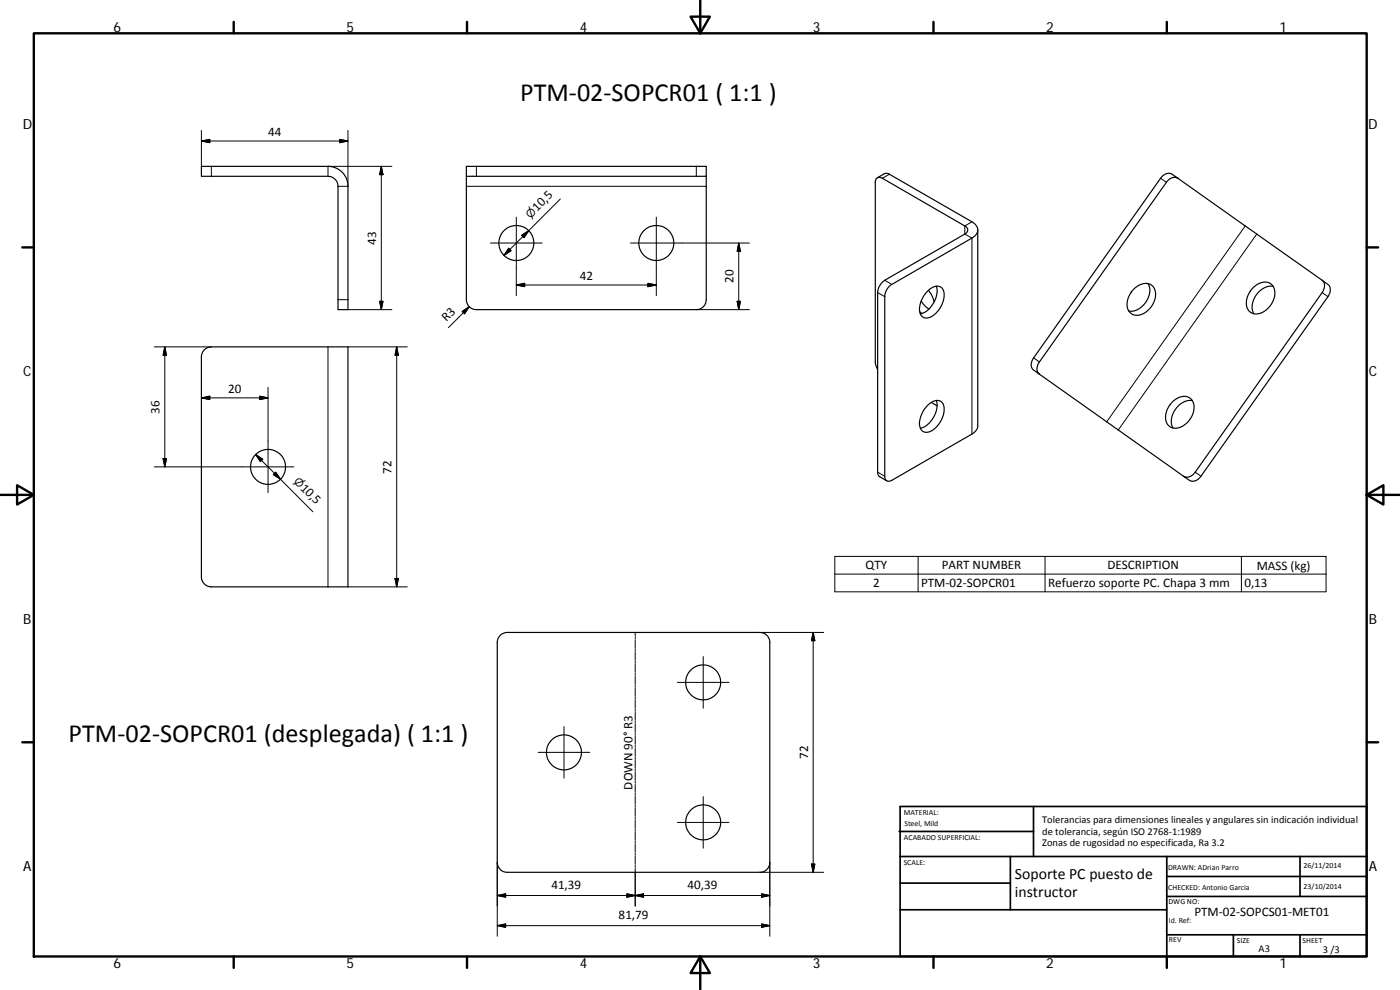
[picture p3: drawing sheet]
<svg xmlns="http://www.w3.org/2000/svg" width="420mm" height="297mm" viewBox="0 0 420 297" stroke-linecap="round" stroke-linejoin="round" font-family="sans-serif">
<g fill="none" stroke="#000" stroke-width=".36">
<path d="M60.4 49.9h38a6 6 0 0 1 6 6v37h-3v-37a3 3 0 0 0-3-3h-38zM140 52.9v37a3 3 0 0 0 3 3h66a3 3 0 0 0 3-3v-37M140 49.9h72v3h-72zM263.3 53.3l2.3-1.3 1 .1 25.1 14.4a2.58 2.58 0 0 1 1.7 2.5 2.58 2.58 0 0 1-1.7 2.4l-24.1 13.9a4.6 4.6 0 0 0-2.1 3.7v53.9a1.29 1.29 0 0 0 .6 1.4 1.29 1.29 0 0 0 1.5-.2l24.1-13.9a3.1 3.1 0 0 0 1.7-2.4v-58.8M348.8 52.9a2.35 2.35 0 0 1 3-.6l1.7 1.2a2.65 2.65 0 0 0-3.5 1.2l-38.1 53.9a2.6 2.6 0 0 0 0 3.7l-1.7-1.3a2.6 2.6 0 0 1 0-3.6zM353.5 53.5l43.3 30.6M276 93.5l.7 .5M276.4 90.3l1 1.2 1.4 1.3M278.6 87.1a2.88 2.88 0 0 1 4.2-.6 5.8 5.8 0 0 1-1.2 6.6 4.1 4.1 0 0 1-4.4 2.2 3.5 3.5 0 0 1-.9-4.5 8.6 8.6 0 0 1 2.3-3.7zM278.6 87.1l.9 1.2 .9 2.3M281 85.9a7.3 7.3 0 0 1-4.8 8.3M340.2 86.8a4 4 0 0 1 6-.7 6.1 6.1 0 0 1-3.3 8.1 3.2 3.2 0 0 1-3.7-.4 3.2 3.2 0 0 1-.8-3.7l.8-2z"/>
<path d="M344.6 85.1a6.3 6.3 0 0 1-3.6 8l-.9 .2h-1.3M376 86.4a4 4 0 0 1 6-.7 6.1 6.1 0 0 1-3.3 8.1 3.2 3.2 0 0 1-3.7-.4 3.2 3.2 0 0 1-.8-3.7l.8-2zM382.1 85.9a6.2 6.2 0 0 0-6.3 7l.5 1.2M396.8 84.1l1.7 1.2a2.71 2.71 0 0 1 0 3.7l-38.1 53.9a2.65 2.65 0 0 1-3.4 1.2l-1.8-1.2a2.7 2.7 0 0 0 3.5-1.2l38.1-53.9a2.69 2.69 0 0 0 0-3.7zM61.6 104.7l1.8-.6h41v72h-41a3 3 0 0 1-3-3v-66l.4-1.5zM263.4 110.8l-.7-2.2v-53.9a1.29 1.29 0 0 1 .6-1.4 1.29 1.29 0 0 1 1.5 .2l24.7 14.3a1.28 1.28 0 0 1 .9 1.2 1.28 1.28 0 0 1-.9 1.2l-24 13.9a4.9 4.9 0 0 0-2.1 3.7v53.9l.4 1.2 2.3 1.4M311.9 112.3l43.3 30.6M278.6 121.4a2.88 2.88 0 0 1 4.2-.6 5.8 5.8 0 0 1-1.2 6.6 3.9 3.9 0 0 1-4.7 2 4 4 0 0 1-.4-4.8l.7-1.5zM279.5 120.8l1.8 1M281 120.2a7.3 7.3 0 0 1-4.8 8.3M352.1 120.3a3.6 3.6 0 0 1 5.9 .1 6.2 6.2 0 0 1-5.8 8.1 3.5 3.5 0 0 1-2.1-5l.6-1.5zM357.8 120.2a6.3 6.3 0 0 0-6.2 7l.4 1.2"/>
<path d="M150.1 190.6l1-.6 1.1-.2h75.8a3 3 0 0 1 3 2.9v66a2.96 2.96 0 0 1-3 3h-75.8a2.96 2.96 0 0 1-3-3v-66l.3-1.1z"/>
<circle cx="155" cy="72.9" r="5.2"/>
<circle cx="197" cy="72.9" r="5.2"/>
<circle cx="80.4" cy="140.1" r="5.3"/>
<circle cx="211" cy="204.7" r="5.3"/>
<circle cx="169.2" cy="225.7" r="5.3"/>
<circle cx="211" cy="246.7" r="5.3"/>
</g>
<g fill="none" stroke="#000" stroke-width=".3">
<path d="M60.4 39.1v10.8M104.4 39.1v16.8h-3M60.4 42.3l2.6-.5v1zM60.4 42.3h44M63.4 49.9v3M101.9 41.8l2.5 .5-2.5 .5zM114.4 49.9v43M114.4 49.9l.5 2.5h-1zM117.6 49.9h-19.2v3M140 55.9h72M143 49.9v3M168.2 59.7l-17 16.9"/>
<path d="M209 49.9v3M266.9 52.3l-2.1 1.2M348.3 53.5l1.7 1.2M147.2 72.9h15.5M152.7 74.5l.7 .7-2.2 1.4zM154.9 65.2v23.5M156.6 70.6l2.1-1.4-1.4 2.1zM189.2 72.9h35.7M197 65.2v23.5M221.7 72.9v20M221.7 72.9l.5 2.5h-1zM291.7 66.5l-2.2 1.3v2.4l2.2 1.2v58.8"/>
<path d="M373.7 67.8l-41.6 58.8M377.2 70.2l-41.6 58.8M101.4 89.9h3M104.4 92.9h13.2M113.9 90.4h1l-.5 2.5zM138.7 93.5l2.1-1.5-1.4 2.1zM140.8 92l-6.2 6.3M154.9 85.5l2.6-.5v1zM154.9 85.5h42.1M194.4 85l2.6 .5-2.6 .5zM209 92.9h15.9M221.2 90.4h1l-.5 2.5z"/>
<path d="M263.4 87.8l2.1 1.2M265.5 84.1l2.1 1.2M396.8 87.8l1.7 1.2M46.3 104.1h17.1M49.5 104.1v36M49.5 104.1l.5 2.5h-1.1zM60.4 119.4l2.6-.5v1zM60.4 119.4h20M77.9 118.9l2.5 .5-2.5 .5zM80.4 116.2v31.6M98.4 104.1v72M104.4 104.1h17.8"/>
<path d="M119.1 104.1v72M119.1 104.1l.5 2.5h-1.1zM310.2 107.4l1.7 1.2M48.9 137.6h1.1l-.5 2.5zM76.7 136.4l17.2 17.2M76.7 136.4l2.2 1.4-.8 .7zM46.3 140.1h41.9M82.7 141.7l1.5 2.1-2.2-1.4zM263.4 141.7l2.1 1.2M358.7 141.7l1.7 1.2M104.4 176.1h17.8M118.5 173.6h1.1l-.5 2.5z"/>
<path d="M250.5 166.9h147.5v10.7h-147.5zM250.5 172.3h147.5M275.5 166.9v10.7M313.6 166.9v10.7M372.6 166.9v10.7M190.6 189.8v1.1M190.6 191.3v.5M190.6 192.2v2.4M190.6 194.8v.7M190.6 195.7v2.4M190.6 198.4v.7M190.6 199.3v2.4"/>
<path d="M211 197v15.5M228 189.8h19.2M244 189.8v71.9M244 189.8l.5 2.4h-1zM169.3 218v15.5M190.6 202.1v.5M190.6 202.9v2.5M190.6 205.7v.5M190.6 206.5v2.5M190.6 209.2v.6M190.6 210.1v2.4M190.6 212.9v.5"/>
<path d="M190.6 213.8v2.4M190.6 216.5v.5M190.6 217.3v2.5M203.3 204.7h15.5M161.5 225.7h15.5M190.6 220v.6M190.6 220.9v2.4M190.6 223.6v.6M190.6 224.6v2.3M190.6 227.2v.7M190.6 228.1v2.4M190.6 230.8v.6"/>
<path d="M190.6 231.7v2.4M190.6 234.4v.6M190.6 235.4v2.3M190.6 238v.7M190.6 239v2.3M211 239v15.5M149.2 258.7v22.2M190.6 241.6v.7M190.6 242.5v2.4M190.6 245.3v.5M190.6 246.1v2.5M190.6 248.8v.6"/>
<path d="M190.6 249.7v2.4M190.6 252.4v.6M190.6 253.3v2.4M190.6 256.1v.5M190.6 256.9v2.5M190.6 259.7v.5M203.3 246.8h15.5M231 258.7v22.2M243.5 259.2h1l-.5 2.5zM149.2 268.7l2.6-.5v1zM149.2 277.7l2.6-.5v1zM149.2 268.7h81.8"/>
<path d="M149.2 277.7h81.8M188.1 268.2l2.5 .5-2.5 .5zM190.6 260.5v11.4M190.6 268.7l2.5-.5v1zM228 261.7h19.2M228.5 268.2l2.5 .5-2.5 .5zM228.5 277.2l2.5 .5-2.5 .5z"/>
</g>
<g fill="none" stroke="#000" stroke-width=".71">
<path d="M10.1 10h400.1v277h-400.1zM70.1 6.6v3.4M140.2 6.6v3.4M207.3 5h5.8l-2.9 5zM210.2 0v10M280.2 6.6v3.4M350.2 6.6v3.4M6.7 74.2h3.4M410.2 74.2h3.4M.2 148.5h9.9M5.1 145.6l5 2.9-5 2.9zM410.2 148.5l5-2.9v5.8z"/>
<path d="M410.2 148.5h9.9M6.7 222.7h3.4M410.2 222.7h3.4M70.1 287v3.4M140.2 287v3.4M210.2 287l2.9 5h-5.8zM210.2 287v10M280.2 287v3.4M350.2 287v3.4"/>
</g>
<g fill="none" stroke="#000" stroke-width=".51">
<path d="M269.8 249.5h40.4M270.1 257h140.1M270.1 242h140.1v45h-140.1zM303.2 257v16M310.2 242v15M350.2 257v30M390.2 257v12M270.1 273h80.1M270.1 265h33.1M350.2 269h60M350.2 263h60M350.2 280.5h60"/>
<path d="M370.2 280.5v6.5M390.2 280.5v6.5"/>
</g>
<g fill="#000" stroke="#000" stroke-width=".3">
<path d="M60.4 42.3l2.6-.5v1zM101.9 41.8l2.5 .5-2.5 .5zM114.4 49.9l.5 2.5h-1zM152.7 74.5l.7 .7-2.2 1.4zM156.6 70.6l2.1-1.4-1.4 2.1zM221.7 72.9l.5 2.5h-1zM113.9 90.4h1l-.5 2.5zM138.7 93.5l2.1-1.5-1.4 2.1zM154.9 85.5l2.6-.5v1zM194.4 85l2.6 .5-2.6 .5zM221.2 90.4h1l-.5 2.5zM49.5 104.1l.5 2.5h-1.1z"/>
<path d="M60.4 119.4l2.6-.5v1zM77.9 118.9l2.5 .5-2.5 .5zM119.1 104.1l.5 2.5h-1.1zM48.9 137.6h1.1l-.5 2.5zM76.7 136.4l2.2 1.4-.8 .7zM82.7 141.7l1.5 2.1-2.2-1.4zM118.5 173.6h1.1l-.5 2.5zM244 189.8l.5 2.4h-1zM243.5 259.2h1l-.5 2.5zM149.2 268.7l2.6-.5v1zM149.2 277.7l2.6-.5v1zM188.1 268.2l2.5 .5-2.5 .5z"/>
<path d="M190.6 268.7l2.5-.5v1zM228.5 268.2l2.5 .5-2.5 .5zM228.5 277.2l2.5 .5-2.5 .5z"/>
</g>
<g font-size="7.9">
<text x="156.1" y="30.4">PTM‐02‐SOPCR01 ( 1:1 )</text>
<text x="20.6" y="222.6">PTM‐02‐SOPCR01 (desplegada) ( 1:1 )</text>
</g>
<g font-size="4.7">
<text x="304.6" y="263.9">Soporte PC puesto de</text>
<text x="304.6" y="269.3">instructor</text>
</g>
<g font-size="4.2">
<text x="34" y="9.6">6</text>
<text x="104" y="9.6">5</text>
<text x="174" y="9.6">4</text>
<text x="244" y="9.6">3</text>
<text x="314" y="9.6">2</text>
<text x="384" y="9.6">1</text>
<text x="6.8" y="38.7">D</text>
<text x="410.6" y="38.7">D</text>
<text x="7" y="112.9">C</text>
<text x="410.8" y="112.9">C</text>
<text x="7" y="187.1">B</text>
<text x="410.8" y="187.1">B</text>
<text x="7" y="261.3">A</text>
<text x="410.8" y="261.3">A</text>
<text x="34" y="290.4">6</text>
<text x="104" y="290.4">5</text>
<text x="174" y="290.4">4</text>
<text x="244" y="290.4">3</text>
<text x="314" y="290.4">2</text>
<text x="384" y="290.4">1</text>
</g>
<g font-size="3.9">
<text x="80.4" y="40.8">44</text>
<text x="161.2" y="63.7" transform="rotate(-45 161.2 63.7)">10,5</text>
<text x="112.9" y="73.4" transform="rotate(-90 112.9 73.4)">43</text>
<text x="174" y="84">42</text>
<text x="220.1" y="84.9" transform="rotate(-90 220.1 84.9)">20</text>
<text x="134" y="96.7" transform="rotate(-45 134 96.7)">R3</text>
<text x="68.5" y="117.8">20</text>
<text x="47.9" y="124.1" transform="rotate(-90 47.9 124.1)">36</text>
<text x="117.5" y="142.1" transform="rotate(-90 117.5 142.1)">72</text>
<text x="90" y="146.6" transform="rotate(45 90 146.6)">10,5</text>
<text x="259.8" y="170.9">QTY</text>
<text x="282.6" y="170.8">PART NUMBER</text>
<text x="332.3" y="170.9">DESCRIPTION</text>
<text x="377.2" y="171">MASS (kg)</text>
<text x="262" y="176.2">2</text>
<text x="276.4" y="176.2">PTM‐02‐SOPCR01</text>
<text x="314.5" y="176.2">Refuerzo soporte PC. Chapa 3 mm</text>
<text x="373.5" y="176.2">0,13</text>
<text x="242.5" y="227.7" transform="rotate(-90 242.5 227.7)">72</text>
<text x="189.9" y="236.9" transform="rotate(-90 189.9 236.9)">DOWN 90° R3</text>
<text x="165.5" y="266.6">41,39</text>
<text x="206.4" y="266.6">40,39</text>
<text x="185.7" y="275.7">81,79</text>
<text x="358.5" y="274.9">PTM‐02‐SOPCS01‐MET01</text>
</g>
<g font-size="3.3">
<text x="159.2" y="65.7" transform="rotate(-45 159.2 65.7)">⌀</text>
<text x="88" y="144.6" transform="rotate(45 88 144.6)">⌀</text>
</g>
<g font-size="3.1">
<text x="312.8" y="246.8">Tolerancias para dimensiones lineales y angulares sin indicación individual</text>
<text x="312.8" y="250.4">de tolerancia, según ISO 2768‐1:1989</text>
<text x="312.8" y="254">Zonas de rugosidad no especificada, Ra 3.2</text>
<text x="377.7" y="285.6">A3</text>
<text x="397" y="285.9">3 /3</text>
</g>
<g font-size="2.4">
<text x="271.2" y="244.4">MATERIAL:</text>
<text x="271.3" y="251.9">ACABADO SUPERFICIAL:</text>
<text x="271.4" y="247.9">Steel, Mild</text>
<text x="271.2" y="259.7">SCALE:</text>
<text x="350.6" y="260.9">DRAWN: ADrian Parro</text>
<text x="391.2" y="260.6">26/11/2014</text>
<text x="350.6" y="267">CHECKED: Antonio Garcia</text>
<text x="391.2" y="266.6">23/10/2014</text>
<text x="350.7" y="271.4">DWG NO:</text>
<text x="350.8" y="276.8">Id. Ref:</text>
<text x="350.8" y="282.8">REV</text>
<text x="371.2" y="282.9">SIZE</text>
<text x="390.9" y="282.9">SHEET</text>
</g>
</svg>
